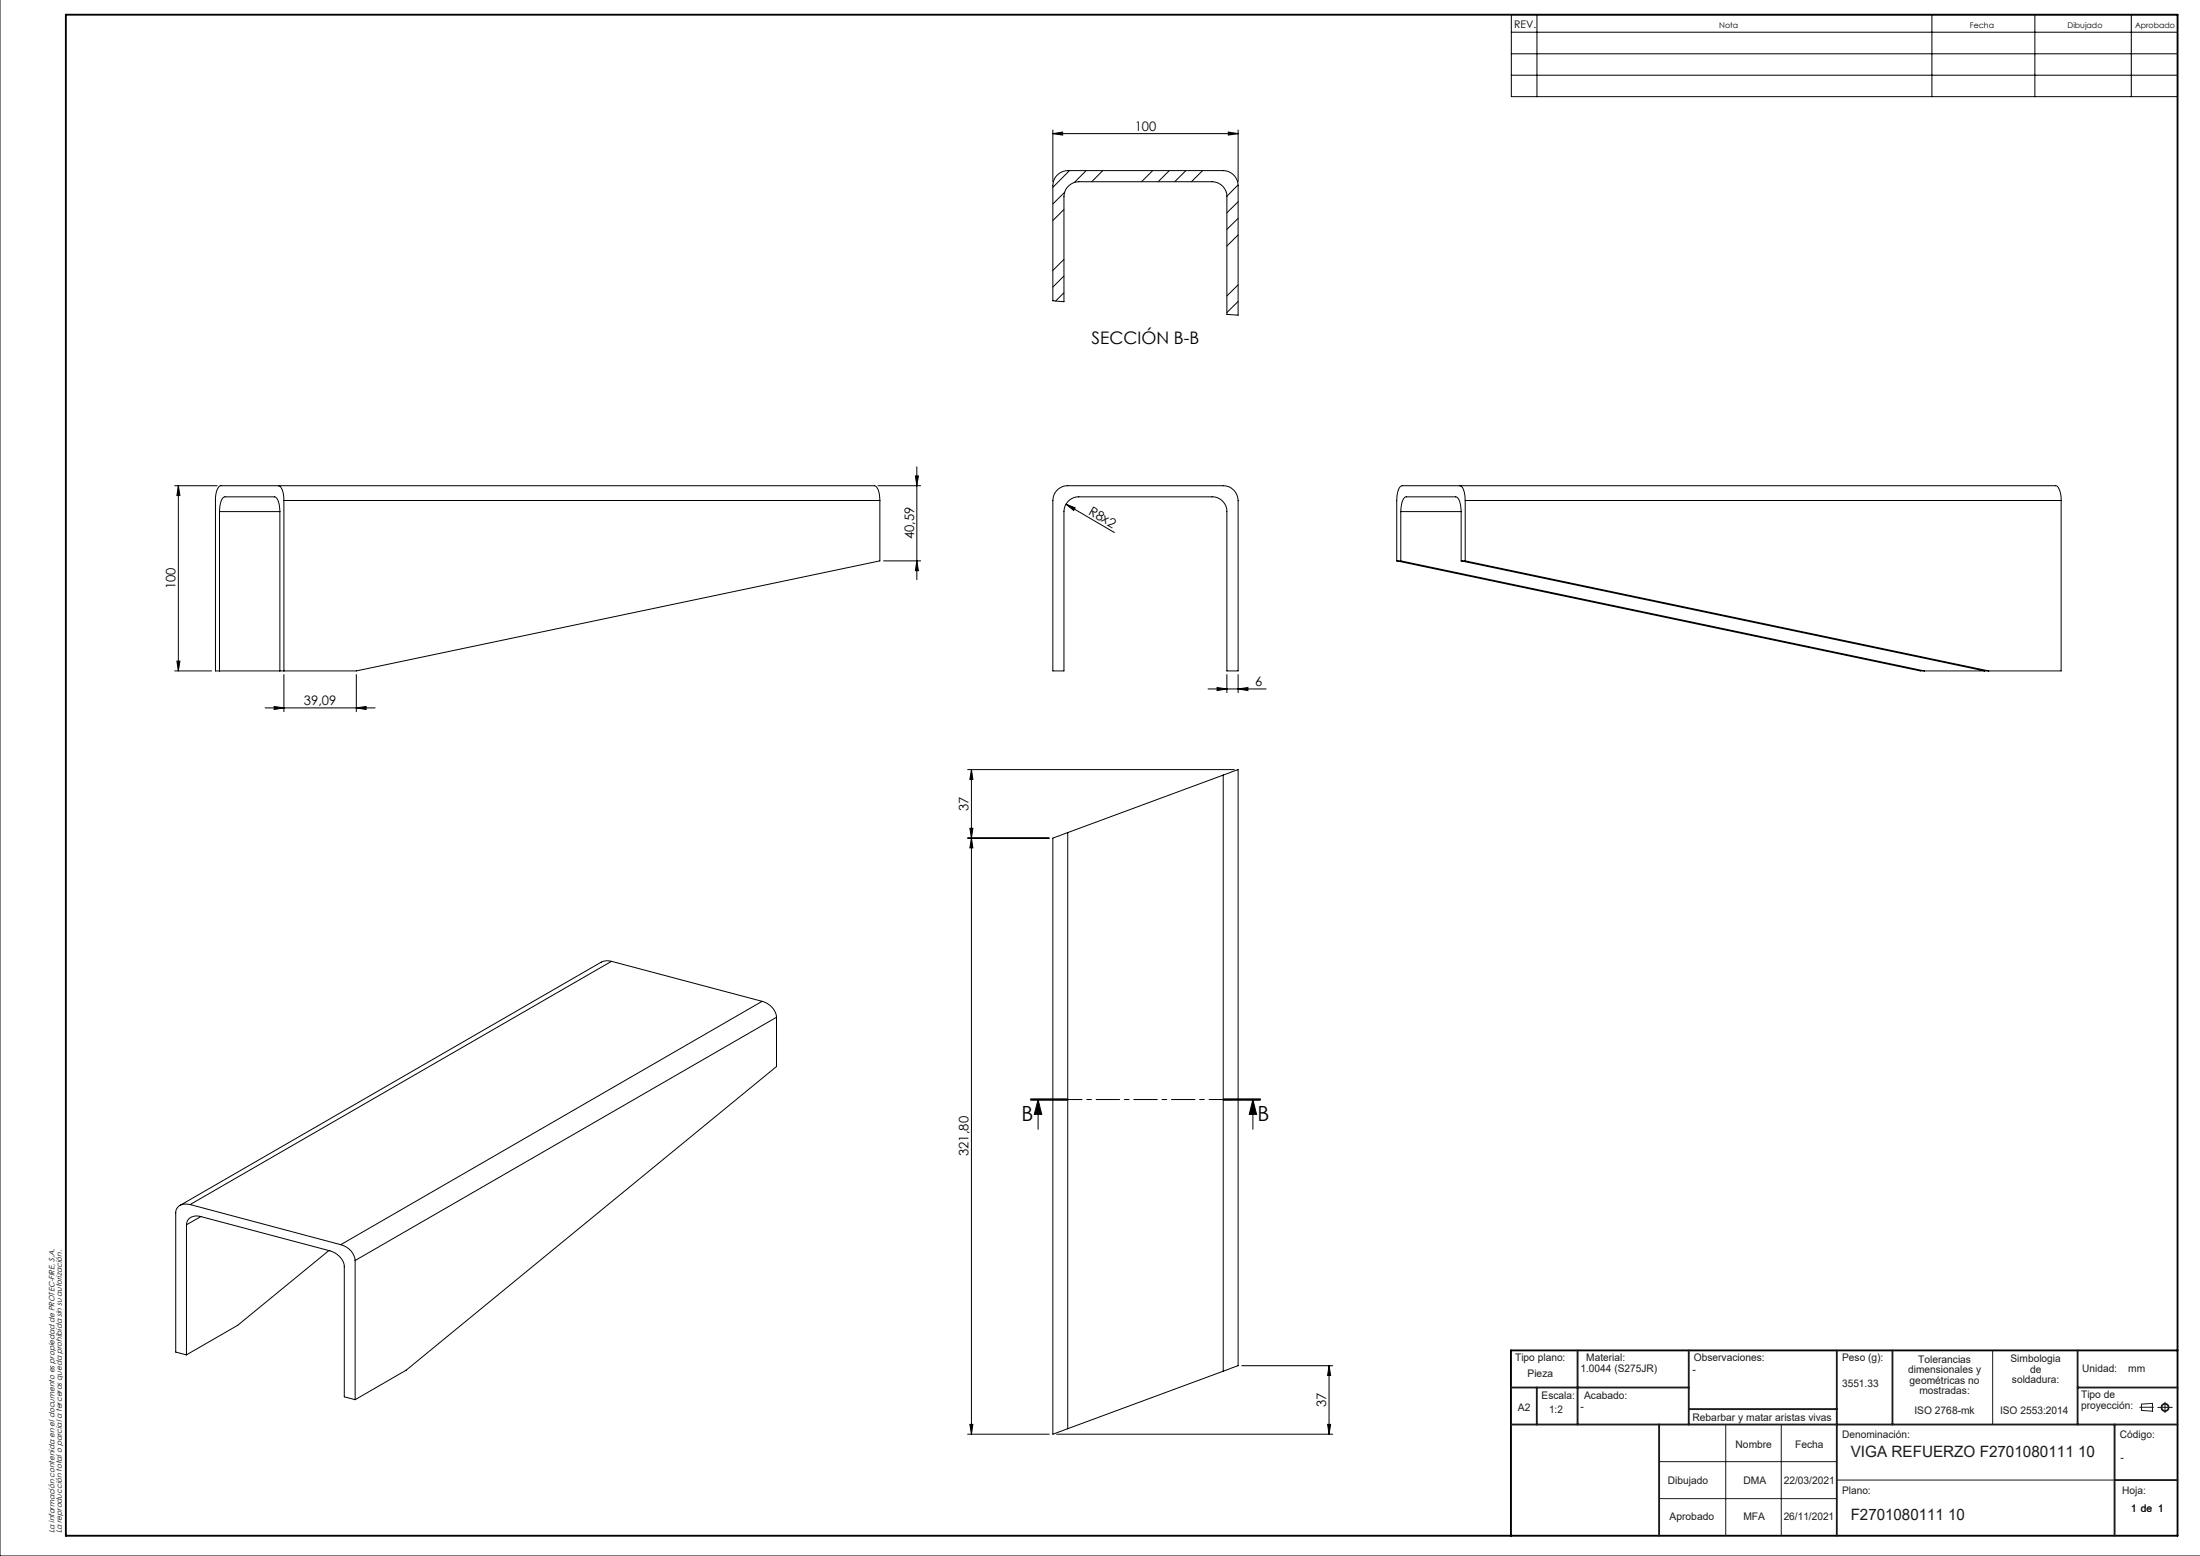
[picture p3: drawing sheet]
<svg xmlns="http://www.w3.org/2000/svg" width="594mm" height="420mm" viewBox="0 0 594 420" stroke-linecap="round" stroke-linejoin="round" font-family="sans-serif">
<g fill="none" stroke="#191924" stroke-width=".27">
<path d="M538 364.5v20M577.7 379.9h3.7M578.2 379l3-.2v2.1l-3-.2zM582.6 379.9h3.9M584.6 378.5v2.8M448 394.5h47.9M465.9 384.5v30M480.9 384.5v30M495.9 399.5h75M448 404.5h47.9"/>
<circle cx="584.6" cy="379.9" r="1.07"/>
<circle cx="584.6" cy="379.9" r=".87"/>
</g>
<g fill="none" stroke="#000" stroke-width=".27">
<path d="M0 0v420h594M408.1 4h179.8v22.1h-179.8zM408.1 8.7h179.8M408.1 14.5h179.8M415 4v22.1M521.6 4v22.1M549.4 4v22.1M575.5 4v22.1M284.3 36.1l2.6-.5v.9zM284.3 35.1v14M284.3 36.1h50M331.6 35.6l2.7 .5-2.7 .4z"/>
<path d="M334.3 35.1v14M408.1 20.3h179.8M285.7 47a4 4 0 0 1 2.6-.9h42a4.1 4.1 0 0 1 4 4v35l-3-.2v-31.8a4 4 0 0 0-4-4h-36a4.1 4.1 0 0 0-4 4v28.3l-3-.2v-31.1a4 4 0 0 1 1.4-3.1zM287.3 56.5l-3 3M287.5 51.9l-3.2 3.2M288.7 46.1l-4.4 4.5M293.3 46.1l-3.2 3.2M297.7 46.1l-3 3M311.2 46.1l-3 3M315.7 46.1l-3 3M320.2 46.1l-3 3M324.7 46.1l-3 3"/>
<path d="M334.3 49.9l-3 3.1M334.3 54.5l-3 2.9M334.3 58.9l-3 3M287.3 70l-3 3M287.3 74.5l-3 3M287.3 79l-2.3 2.3M334.3 76.9l-3 3M334.3 63.4l-3 3M334.3 81.4l-3 3M47.2 131.1h11.4M48.2 131.1v50M48.2 131.1l.4 2.7h-.8z"/>
<path d="M59.1 131.3l.6-.2h176.4a2.59 2.59 0 0 1 1.4 2.5l.1 17.8-141.4 29.7h-38v-46.7l.3-1.9zM59.3 138.1a4.9 4.9 0 0 1 1.2-4h13.8a4.9 4.9 0 0 1 1.3 4M59.3 138.1v43M59.3 138.1h16.3M75.2 131.1a2.59 2.59 0 0 1 1.4 2.5l.1 1.5M75.6 138.1v43M76.7 135.1v46M76.7 135.1h160.9M237.1 131.1h11.5M247.2 128.5h.8l-.5 2.6zM247.5 126v30.5M285.2 132.5a4 4 0 0 1 3.1-1.4h42a4 4 0 0 1 4 4v46h-3v-43a3.9 3.9 0 0 0-4-4h-36a4 4 0 0 0-4 4v43h-3v-46a4 4 0 0 1 .9-2.6z"/>
<path d="M287.8 136.1l2.5 1-.4 .7zM287.8 136.1l13.1 7.6M378.2 138.1a4.9 4.9 0 0 1 1.2-4h13.9a4.9 4.9 0 0 1 1.2 4M378.2 138.1h16.3M378.2 138.1v13.3M394.1 131.1a2.45 2.45 0 0 1 1.4 2.5l.1 1.5M394.5 138.1v13.3M395.6 135.1h160.9M395.6 135.1v16.3M556.5 135.1a5.1 5.1 0 0 0-1.2-4h-176.7a2.45 2.45 0 0 0-1.4 2.5l-.1 17.8M556.5 135.1v46h-38l-141.4-29.7M238.5 151.4h10.1"/>
<path d="M247.5 151.4l.5 2.6h-.8zM377.1 151.4h1.1M378.2 151.4l141.4 29.7M394.5 151.4h1.1M394.5 151.4l141.4 29.7M395.6 151.4l141.4 29.7M47.8 178.5h.8l-.4 2.6zM47.2 181.1h9.9M71.6 191.1h29.7M74 190.7l2.7 .4-2.7 .4zM76.7 182.1v10M96.2 191.1l2.6-.4v.8z"/>
<path d="M96.2 182.1v10M326.2 186h15.6M328.6 185.6l2.7 .4-2.7 .4zM331.3 182.1v4.9M334.3 186l2.6-.4v.8zM334.3 182.1v4.9M261.3 207.7h72M262.3 207.7l.4 2.7h-.8zM262.3 207.7v179.4M330.3 209.2l4-1.5v160.9l-4 1.5M330.3 209.2v160.9M330.3 209.2l-42 15.5"/>
<path d="M261.3 226.2h22M261.9 223.6h.8l-.4 2.6zM262.3 226.2l.4 2.7h-.8zM288.3 224.7l-4 1.5v160.9l4-1.5M288.3 224.7v160.9M165.1 259.5a3.9 3.9 0 0 0-2.8 .2l-113.7 65.7M165.1 259.5l-113.8 65.6M165.1 259.5l40.7 10.8M205.8 270.3a5.1 5.1 0 0 1 3.9 4.3M205.8 270.3l-113.8 65.7M209.7 274.6l-113.8 65.6M209.7 274.6v13.3l-100 81.9-13.8 8"/>
<path d="M278.3 297h10zM278.3 296.8h10M278.3 296.6h10M280.3 296.8l1 4h-2zM280.3 296.8v8M330.3 296.8h10M330.3 296.6h10M330.3 297h10M338.3 296.8l1 4h-2zM338.3 296.8v8M50.3 330.6v35.1M51.3 325.1a2.74 2.74 0 0 0-3.9 2.3v37.6l2.9 .7"/>
<path d="M51.3 325.1l40.7 10.9M54.2 328.4l34.9 9.2a5.1 5.1 0 0 1 3.9 4.3v35.1l2.9 .8M54.2 328.4a2.74 2.74 0 0 0-3.9 2.2M54.2 328.4l-3.9 2.2M88.8 337.6l-24.6 20.1-13.9 8M92 336a5 5 0 0 1 3.9 4.2M95.9 340.2v37.6M330.3 370.1l-42 15.5M335.3 368.6h24.5M358.8 368.6l.5 2.7h-.8zM358.8 368.6v18.5M261.3 387.1h22"/>
<path d="M261.9 384.5h.8l-.4 2.6zM285.3 387.1h74.5M358.5 384.5h.8l-.5 2.6z"/>
</g>
<path d="M17.8 4h570.1v410.5h-570.1zM587.9 364.5h-179.9v50" fill="none" stroke="#000" stroke-width=".5"/>
<g fill="none" stroke="#191924" stroke-width=".5">
<path d="M408 374.5h48M414.9 374.5v10M425.9 364.5v20M456 364.5v20M495.9 364.5v50M511 364.5v20M561 364.5v20M561 374.5h26.9M408 384.5h179.9M448 384.5v30M456 380.3h39.9M570.9 399.5h17"/>
<path d="M570.9 384.5v30"/>
</g>
<path d="M340.3 296.8h-62" fill="none" stroke="#000" stroke-width=".27" stroke-dasharray="6.3 1.3 1.3 1.3" stroke-dashoffset="2.7"/>
<g fill="#000">
<path d="M287.8 136.1l2.5 1-.4 .7z"/>
<path d="M284.3 36.1l2.6-.5v.9zM331.6 35.6l2.7 .5-2.7 .4z"/>
<path d="M48.2 131.1l.4 2.7h-.8zM47.8 178.5h.8l-.4 2.6z"/>
<path d="M74 190.7l2.7 .4-2.7 .4zM96.2 191.1l2.6-.4v.8z"/>
<path d="M334.3 186l2.6-.4v.8zM328.6 185.6l2.7 .4-2.7 .4z"/>
<path d="M262.3 226.2l.4 2.7h-.8zM261.9 384.5h.8l-.4 2.6zM262.3 207.7l.4 2.7h-.8zM261.9 223.6h.8l-.4 2.6z"/>
<path d="M338.3 296.8l1 4h-2zM280.3 296.8l1 4h-2z"/>
<path d="M358.5 384.5h.8l-.5 2.6zM358.8 368.6l.5 2.7h-.8zM247.5 151.4l.5 2.6h-.8zM247.2 128.5h.8l-.5 2.6z"/>
</g>
<g font-size="5.6">
<text x="275.8" y="302.5">B</text>
<text x="339.6" y="302.5">B</text>
</g>
<text font-size="4.7" x="294.7" y="92.8">SECCIÓN B-B</text>
<g font-size="4.2" fill="#191924">
<text x="499.7" y="393.3">VIGA REFUERZO F2701080111 10</text>
<text x="499.7" y="410.3">F2701080111 10</text>
</g>
<g font-size="3.5">
<text x="306.4" y="35.3">100</text>
<text x="293.7" y="138.7" transform="rotate(30 293.7 138.7)">R8x2</text>
<text x="246.8" y="145.6" transform="rotate(-90 246.8 145.6)">40,59</text>
<text x="47.4" y="159" transform="rotate(-90 47.4 159)">100</text>
<text x="338.9" y="185.2">6</text>
<text x="82.1" y="190.3">39,09</text>
<text x="261.5" y="218.9" transform="rotate(-90 261.5 218.9)">37</text>
<text x="261.5" y="312" transform="rotate(-90 261.5 312)">321,80</text>
<text x="358.1" y="379.8" transform="rotate(-90 358.1 379.8)">37</text>
</g>
<text font-size="2.8" x="408.8" y="7.5">REV.</text>
<g font-size="2.8" fill="#191924">
<text x="409.1" y="367.4">Tipo plano:</text>
<text x="412.4" y="371.6">Pieza</text>
<text x="426.7" y="370.4">1.0044 (S275JR)</text>
<text x="428.3" y="367.4">Material:</text>
<text x="457" y="370.6">-</text>
<text x="457.3" y="367.4">Observaciones:</text>
<text x="497.4" y="367.4">Peso (g):</text>
<text x="515.2" y="370.6">dimensionales y</text>
<text x="517.9" y="367.8">Tolerancias</text>
<text x="542.8" y="367.7">Simbologia</text>
<text x="548.1" y="370.5">de</text>
<text x="562.2" y="370.2">Unidad:</text>
<text x="574.6" y="370.2">mm</text>
<text x="416.2" y="377.5">Escala:</text>
<text x="427.7" y="377.5">Acabado:</text>
<text x="497.4" y="374.4">3551.33</text>
<text x="515.6" y="373.5">geométricas no</text>
<text x="518.2" y="376.3">mostradas:</text>
<text x="543.2" y="373.4">soldadura:</text>
<text x="561.9" y="377.5">Tipo de</text>
<text x="409.8" y="380.9">A2</text>
<text x="418.3" y="381.5">1:2</text>
<text x="426.7" y="380.6">-</text>
<text x="457" y="383.4">Rebarbar y matar aristas vivas</text>
<text x="516.9" y="381.5">ISO 2768-mk</text>
<text x="540" y="381.5">ISO 2553:2014</text>
<text x="561.9" y="380.3">proyección:</text>
<text x="497.4" y="388.1">Denominación:</text>
<text x="572.4" y="388.1">Código:</text>
<text x="468.6" y="390.8">Nombre</text>
<text x="484.7" y="390.8">Fecha</text>
<text x="572.6" y="394.4">-</text>
<text x="450.3" y="400.5">Dibujado</text>
<text x="470.7" y="400.5">DMA</text>
<text x="481.6" y="400.5">22/03/2021</text>
<text x="497.4" y="403.3">Plano:</text>
<text x="573" y="403.3">Hoja:</text>
<text x="450.8" y="410.3">Aprobado</text>
<text x="470.7" y="410.3">MFA</text>
<text x="481.6" y="410.3">26/11/2021</text>
<text x="575.4" y="408.1">1 de 1</text>
</g>
<g font-size="2.1">
<text x="464.2" y="7.5">Nota</text>
<text x="531.9" y="7.5">Fecha</text>
<text x="558.2" y="7.5">Dibujado</text>
<text x="576.5" y="7.5">Aprobado</text>
<text x="14.7" y="413.9" transform="rotate(-90 14.7 413.9)">La información contenida en el documento es propiedad de PROTEC-FIRE, S.A.</text>
<text x="16.7" y="413.9" transform="rotate(-90 16.7 413.9)">La reproducción total o parcial a terceros queda prohibida sin su autorización.</text>
</g>
</svg>
